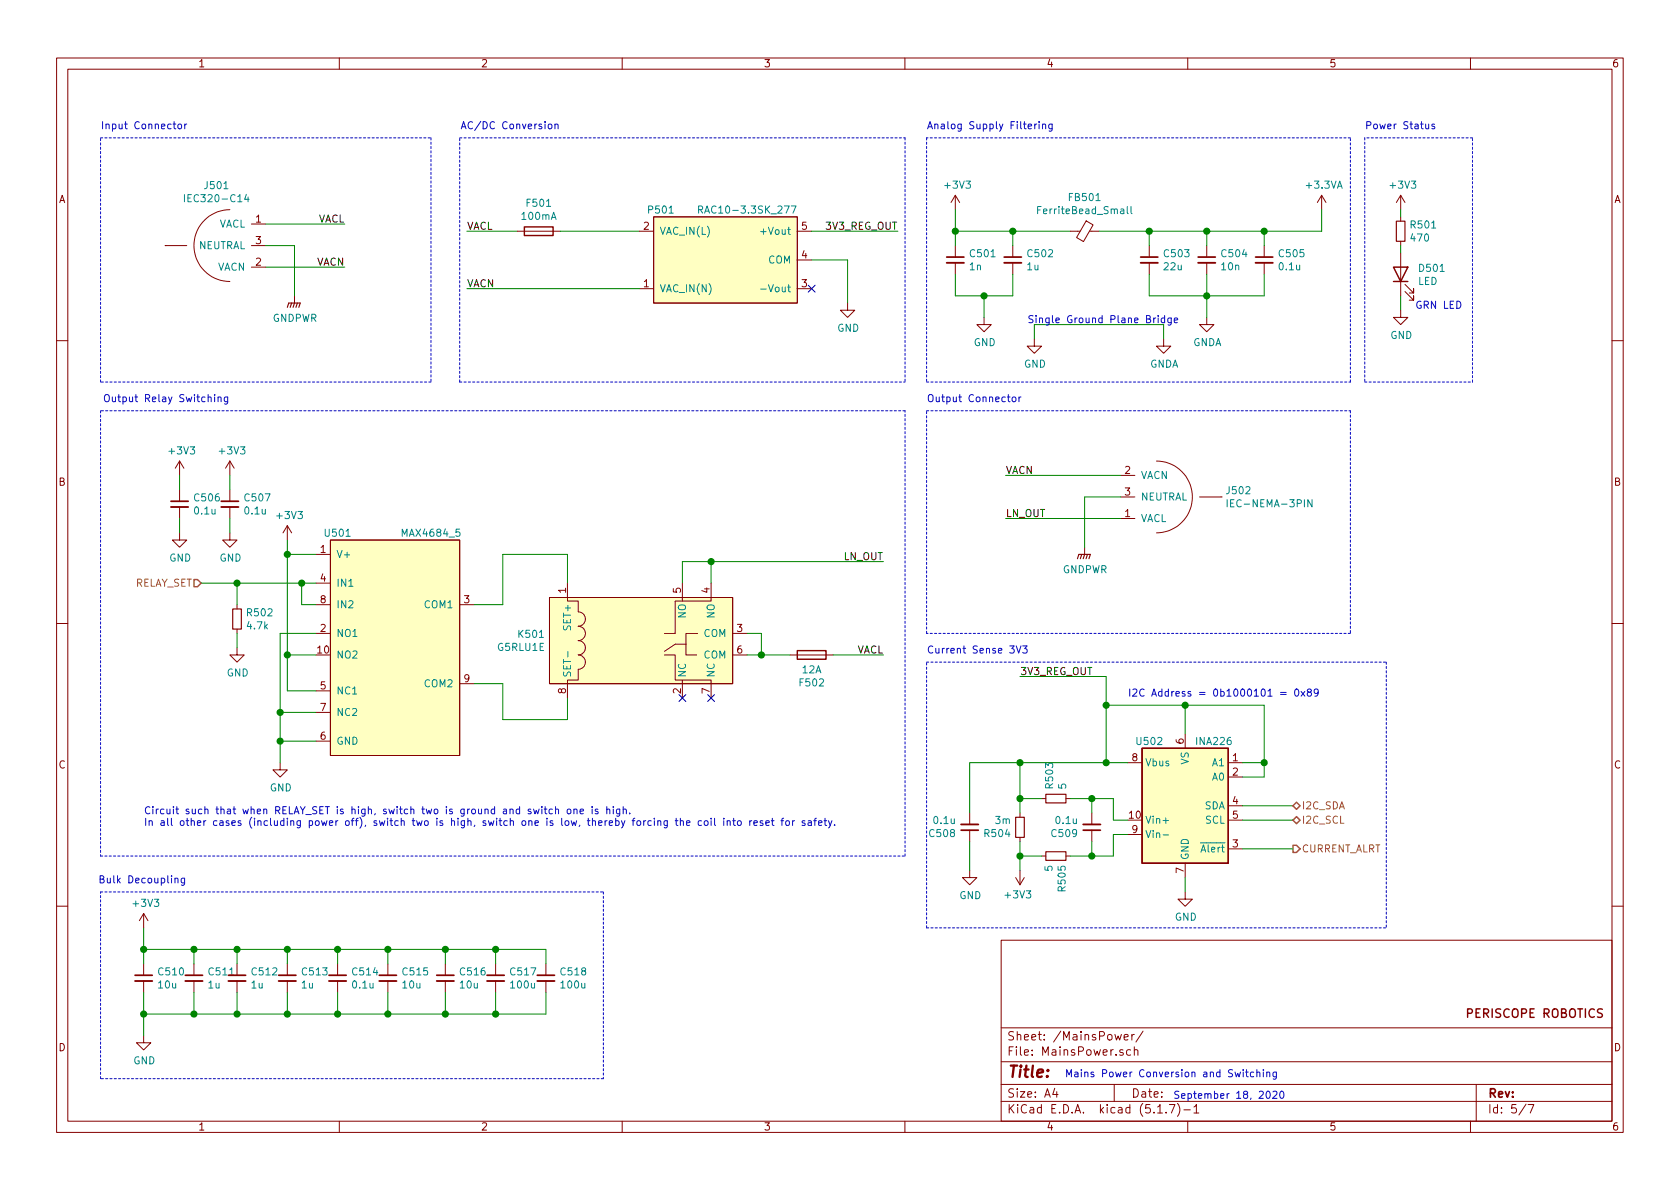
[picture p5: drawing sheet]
EESchema Schematic File Version 4
EELAYER 30 0
EELAYER END
$Descr A4 11693 8268
encoding utf-8
Sheet 5 7
Title ""
Date ""
Rev ""
Comp ""
Comment1 ""
Comment2 ""
Comment3 ""
Comment4 ""
$EndDescr
$Comp
L Device:Fuse F501
U 1 1
P 3750 1600
F 0 "F501" V 3553 1600 50  0000 C CNN
F 1 "100mA" V 3644 1600 50  0000 C CNN
F 2 "ReflowOven:FUSC6125X279N" V 3680 1600 50  0001 C CNN
F 3 "~" H 3750 1600 50  0001 C CNN
	1    3750 1600
	0    1    1    0   
$EndComp
Wire Wire Line
	5650 1800 5900 1800
$Comp
L power:GND #PWR0505
U 1 1
P 5900 2100
F 0 "#PWR0505" H 5900 1850 50  0001 C CNN
F 1 "GND" H 5905 1927 50  0000 C CNN
F 2 "" H 5900 2100 50  0001 C CNN
F 3 "" H 5900 2100 50  0001 C CNN
	1    5900 2100
	1    0    0    -1  
$EndComp
$Comp
L ReflowOven:RAC10-3.3SK_277 P501
U 1 1
P 5050 1800
F 0 "P501" H 4600 2150 50  0000 C CNN
F 1 "RAC10-3.3SK_277" H 5200 2150 50  0000 C CNN
F 2 "ReflowOven:RAC10-3.3SK-277" H 5050 1900 50  0001 C CNN
F 3 "" H 5050 1900 50  0001 C CNN
	1    5050 1800
	1    0    0    -1  
$EndComp
Wire Wire Line
	5900 1800 5900 2100
Wire Wire Line
	6250 1600 5650 1600
$Comp
L Device:C_Small C513
U 1 1
P 2000 6800
F 0 "C513" H 2092 6846 50  0000 L CNN
F 1 "1u" H 2092 6755 50  0000 L CNN
F 2 "Capacitor_SMD:C_0603_1608Metric" H 2000 6800 50  0001 C CNN
F 3 "~" H 2000 6800 50  0001 C CNN
	1    2000 6800
	1    0    0    -1  
$EndComp
$Comp
L Device:C_Small C514
U 1 1
P 2350 6800
F 0 "C514" H 2442 6846 50  0000 L CNN
F 1 "0.1u" H 2442 6755 50  0000 L CNN
F 2 "Capacitor_SMD:C_0603_1608Metric" H 2350 6800 50  0001 C CNN
F 3 "~" H 2350 6800 50  0001 C CNN
	1    2350 6800
	1    0    0    -1  
$EndComp
$Comp
L Device:C_Small C515
U 1 1
P 2700 6800
F 0 "C515" H 2792 6846 50  0000 L CNN
F 1 "10u" H 2792 6755 50  0000 L CNN
F 2 "Capacitor_SMD:C_0603_1608Metric" H 2700 6800 50  0001 C CNN
F 3 "~" H 2700 6800 50  0001 C CNN
	1    2700 6800
	1    0    0    -1  
$EndComp
Wire Wire Line
	2000 6700 2000 6600
Wire Wire Line
	2000 6600 2350 6600
Wire Wire Line
	2700 6600 2700 6700
Wire Wire Line
	2350 6700 2350 6600
Connection ~ 2350 6600
Wire Wire Line
	2350 6600 2700 6600
$Comp
L power:+3V3 #PWR0522
U 1 1
P 1000 6450
F 0 "#PWR0522" H 1000 6300 50  0001 C CNN
F 1 "+3V3" H 1015 6623 50  0000 C CNN
F 2 "" H 1000 6450 50  0001 C CNN
F 3 "" H 1000 6450 50  0001 C CNN
	1    1000 6450
	1    0    0    -1  
$EndComp
Wire Wire Line
	2000 6900 2000 7050
Wire Wire Line
	2000 7050 2350 7050
Wire Wire Line
	2700 7050 2700 6900
Wire Wire Line
	2350 6900 2350 7050
Connection ~ 2350 7050
Wire Wire Line
	2350 7050 2700 7050
$Comp
L power:GND #PWR0523
U 1 1
P 1000 7200
F 0 "#PWR0523" H 1000 6950 50  0001 C CNN
F 1 "GND" H 1005 7027 50  0000 C CNN
F 2 "" H 1000 7200 50  0001 C CNN
F 3 "" H 1000 7200 50  0001 C CNN
	1    1000 7200
	1    0    0    -1  
$EndComp
$Comp
L Device:C_Small C512
U 1 1
P 1650 6800
F 0 "C512" H 1742 6846 50  0000 L CNN
F 1 "1u" H 1742 6755 50  0000 L CNN
F 2 "Capacitor_SMD:C_0603_1608Metric" H 1650 6800 50  0001 C CNN
F 3 "~" H 1650 6800 50  0001 C CNN
	1    1650 6800
	1    0    0    -1  
$EndComp
$Comp
L Device:C_Small C516
U 1 1
P 3100 6800
F 0 "C516" H 3192 6846 50  0000 L CNN
F 1 "10u" H 3192 6755 50  0000 L CNN
F 2 "Capacitor_SMD:C_0603_1608Metric" H 3100 6800 50  0001 C CNN
F 3 "~" H 3100 6800 50  0001 C CNN
	1    3100 6800
	1    0    0    -1  
$EndComp
$Comp
L Device:C_Small C517
U 1 1
P 3450 6800
F 0 "C517" H 3542 6846 50  0000 L CNN
F 1 "100u" H 3542 6755 50  0000 L CNN
F 2 "Capacitor_THT:CP_Radial_D5.0mm_P2.00mm" H 3450 6800 50  0001 C CNN
F 3 "~" H 3450 6800 50  0001 C CNN
	1    3450 6800
	1    0    0    -1  
$EndComp
$Comp
L Device:C_Small C518
U 1 1
P 3800 6800
F 0 "C518" H 3892 6846 50  0000 L CNN
F 1 "100u" H 3892 6755 50  0000 L CNN
F 2 "Capacitor_THT:CP_Radial_D5.0mm_P2.00mm" H 3800 6800 50  0001 C CNN
F 3 "~" H 3800 6800 50  0001 C CNN
	1    3800 6800
	1    0    0    -1  
$EndComp
Wire Wire Line
	2700 6600 3100 6600
Wire Wire Line
	3100 6600 3100 6700
Connection ~ 2700 6600
Wire Wire Line
	3100 6600 3450 6600
Wire Wire Line
	3450 6600 3450 6700
Connection ~ 3100 6600
Wire Wire Line
	3450 6600 3800 6600
Wire Wire Line
	3800 6600 3800 6700
Connection ~ 3450 6600
Wire Wire Line
	3800 6900 3800 7050
Wire Wire Line
	3800 7050 3450 7050
Connection ~ 2700 7050
Wire Wire Line
	3100 6900 3100 7050
Connection ~ 3100 7050
Wire Wire Line
	3100 7050 2700 7050
Wire Wire Line
	3450 6900 3450 7050
Connection ~ 3450 7050
Wire Wire Line
	3450 7050 3100 7050
Wire Wire Line
	2000 6600 1650 6600
Wire Wire Line
	1650 6600 1650 6700
Connection ~ 2000 6600
Wire Wire Line
	1650 6900 1650 7050
Wire Wire Line
	1650 7050 2000 7050
Connection ~ 2000 7050
$Comp
L Device:C_Small C511
U 1 1
P 1350 6800
F 0 "C511" H 1442 6846 50  0000 L CNN
F 1 "1u" H 1442 6755 50  0000 L CNN
F 2 "Capacitor_SMD:C_0603_1608Metric" H 1350 6800 50  0001 C CNN
F 3 "~" H 1350 6800 50  0001 C CNN
	1    1350 6800
	1    0    0    -1  
$EndComp
Wire Wire Line
	1650 6600 1350 6600
Wire Wire Line
	1350 6600 1350 6700
Connection ~ 1650 6600
Wire Wire Line
	1350 7050 1650 7050
Wire Wire Line
	1350 6900 1350 7050
Connection ~ 1650 7050
$Comp
L Device:C_Small C510
U 1 1
P 1000 6800
F 0 "C510" H 1092 6846 50  0000 L CNN
F 1 "10u" H 1092 6755 50  0000 L CNN
F 2 "Capacitor_SMD:C_0603_1608Metric" H 1000 6800 50  0001 C CNN
F 3 "~" H 1000 6800 50  0001 C CNN
	1    1000 6800
	1    0    0    -1  
$EndComp
Wire Wire Line
	1000 6700 1000 6600
Wire Wire Line
	1000 6600 1350 6600
Connection ~ 1350 6600
Wire Wire Line
	1000 6900 1000 7050
Wire Wire Line
	1000 7050 1350 7050
Connection ~ 1350 7050
Wire Wire Line
	1000 7200 1000 7050
Connection ~ 1000 7050
Wire Wire Line
	1000 6450 1000 6600
Connection ~ 1000 6600
Wire Notes Line
	700  6200 4200 6200
Wire Notes Line
	4200 6200 4200 7500
Wire Notes Line
	4200 7500 700  7500
Wire Notes Line
	700  7500 700  6200
Text Notes 1300 6150 2    50   ~ 0
Bulk Decoupling
Wire Notes Line
	6300 950  6300 2650
Wire Notes Line
	3200 2650 3200 950 
Text Notes 3900 900  2    50   ~ 0
AC/DC Conversion
Wire Wire Line
	3250 1600 3600 1600
Wire Wire Line
	3250 2000 4450 2000
Text Label 3250 2000 0    50   ~ 0
VACN
Wire Wire Line
	3900 1600 4450 1600
Text Label 3250 1600 0    50   ~ 0
VACL
Wire Notes Line
	3200 2650 6300 2650
Wire Notes Line
	3200 950  6300 950 
$Comp
L ReflowOven:MAX4684_5 U501
U 1 1
P 2750 4500
F 0 "U501" H 2350 5300 50  0000 C CNN
F 1 "MAX4684_5" H 3000 5300 50  0000 C CNN
F 2 "Package_SO:MSOP-10_3x3mm_P0.5mm" H 2550 5050 50  0001 C CNN
F 3 "" H 2550 5050 50  0001 C CNN
	1    2750 4500
	1    0    0    -1  
$EndComp
Wire Wire Line
	3300 4200 3500 4200
Wire Wire Line
	3500 4200 3500 3850
Wire Wire Line
	3500 3850 3950 3850
Wire Wire Line
	3950 3850 3950 4050
Wire Wire Line
	3950 5000 3500 5000
Wire Wire Line
	3500 5000 3500 4750
Wire Wire Line
	3500 4750 3300 4750
Wire Wire Line
	1950 5150 1950 5300
Wire Wire Line
	1950 5150 2200 5150
$Comp
L power:GND #PWR0518
U 1 1
P 1950 5300
F 0 "#PWR0518" H 1950 5050 50  0001 C CNN
F 1 "GND" H 1955 5127 50  0000 C CNN
F 2 "" H 1950 5300 50  0001 C CNN
F 3 "" H 1950 5300 50  0001 C CNN
	1    1950 5300
	1    0    0    -1  
$EndComp
Wire Wire Line
	2200 3850 2000 3850
Wire Wire Line
	2000 3850 2000 3750
$Comp
L power:+3V3 #PWR0515
U 1 1
P 2000 3750
F 0 "#PWR0515" H 2000 3600 50  0001 C CNN
F 1 "+3V3" H 2015 3923 50  0000 C CNN
F 2 "" H 2000 3750 50  0001 C CNN
F 3 "" H 2000 3750 50  0001 C CNN
	1    2000 3750
	1    0    0    -1  
$EndComp
Wire Wire Line
	3950 4850 3950 5000
$Comp
L ReflowOven:G5RLU1E K501
U 1 1
P 4450 4500
F 0 "K501" H 3797 4596 50  0000 R CNN
F 1 "G5RLU1E" H 3797 4505 50  0000 R CNN
F 2 "ReflowOven:G5RLU-1-E DC3" H 3925 4350 50  0001 C CNN
F 3 "" H 3925 4350 50  0001 C CNN
	1    4450 4500
	1    0    0    -1  
$EndComp
NoConn ~ 4750 4850
NoConn ~ 4950 4850
Wire Wire Line
	5200 4400 5300 4400
Wire Wire Line
	5300 4400 5300 4550
Wire Wire Line
	5300 4550 5200 4550
Text Label 6150 4550 2    50   ~ 0
VACL
Wire Wire Line
	4750 4050 4750 3900
Wire Wire Line
	4750 3900 4950 3900
Wire Wire Line
	4950 3900 4950 4050
Text Notes 8900 7500 2    50   ~ 0
Mains Power Conversion and Switching\n
Text Notes 8950 7650 2    50   ~ 0
September 18, 2020
$Comp
L Device:C_Small C507
U 1 1
P 1600 3500
F 0 "C507" H 1692 3546 50  0000 L CNN
F 1 "0.1u" H 1692 3455 50  0000 L CNN
F 2 "Capacitor_SMD:C_0603_1608Metric" H 1600 3500 50  0001 C CNN
F 3 "~" H 1600 3500 50  0001 C CNN
	1    1600 3500
	1    0    0    -1  
$EndComp
$Comp
L Device:C_Small C506
U 1 1
P 1250 3500
F 0 "C506" H 1342 3546 50  0000 L CNN
F 1 "0.1u" H 1342 3455 50  0000 L CNN
F 2 "Capacitor_SMD:C_0603_1608Metric" H 1250 3500 50  0001 C CNN
F 3 "~" H 1250 3500 50  0001 C CNN
	1    1250 3500
	1    0    0    -1  
$EndComp
Wire Wire Line
	1600 3600 1600 3700
$Comp
L power:GND #PWR0514
U 1 1
P 1600 3700
F 0 "#PWR0514" H 1600 3450 50  0001 C CNN
F 1 "GND" H 1605 3527 50  0000 C CNN
F 2 "" H 1600 3700 50  0001 C CNN
F 3 "" H 1600 3700 50  0001 C CNN
	1    1600 3700
	1    0    0    -1  
$EndComp
$Comp
L power:GND #PWR0513
U 1 1
P 1250 3700
F 0 "#PWR0513" H 1250 3450 50  0001 C CNN
F 1 "GND" H 1255 3527 50  0000 C CNN
F 2 "" H 1250 3700 50  0001 C CNN
F 3 "" H 1250 3700 50  0001 C CNN
	1    1250 3700
	1    0    0    -1  
$EndComp
Wire Wire Line
	1250 3700 1250 3600
Wire Wire Line
	1600 3400 1600 3300
Wire Wire Line
	1250 3400 1250 3300
$Comp
L power:+3V3 #PWR0512
U 1 1
P 1600 3300
F 0 "#PWR0512" H 1600 3150 50  0001 C CNN
F 1 "+3V3" H 1615 3473 50  0000 C CNN
F 2 "" H 1600 3300 50  0001 C CNN
F 3 "" H 1600 3300 50  0001 C CNN
	1    1600 3300
	1    0    0    -1  
$EndComp
$Comp
L power:+3V3 #PWR0511
U 1 1
P 1250 3300
F 0 "#PWR0511" H 1250 3150 50  0001 C CNN
F 1 "+3V3" H 1265 3473 50  0000 C CNN
F 2 "" H 1250 3300 50  0001 C CNN
F 3 "" H 1250 3300 50  0001 C CNN
	1    1250 3300
	1    0    0    -1  
$EndComp
Wire Wire Line
	2200 4200 2100 4200
Wire Wire Line
	2100 4200 2100 4050
Wire Wire Line
	2100 4050 2200 4050
Wire Wire Line
	2100 4050 1650 4050
Connection ~ 2100 4050
Wire Wire Line
	2200 4950 1950 4950
Wire Wire Line
	1950 4950 1950 5150
Connection ~ 1950 5150
Wire Wire Line
	2200 4550 2000 4550
Wire Wire Line
	2000 4550 2000 4800
Wire Wire Line
	2000 4800 2200 4800
Wire Wire Line
	2200 4400 1950 4400
Wire Wire Line
	1950 4400 1950 4950
Connection ~ 1950 4950
Wire Wire Line
	2000 4550 2000 3850
Connection ~ 2000 4550
Connection ~ 2000 3850
$Comp
L Device:R_Small R502
U 1 1
P 1650 4300
F 0 "R502" H 1709 4346 50  0000 L CNN
F 1 "4.7k" H 1709 4255 50  0000 L CNN
F 2 "Resistor_SMD:R_0603_1608Metric" H 1650 4300 50  0001 C CNN
F 3 "~" H 1650 4300 50  0001 C CNN
	1    1650 4300
	1    0    0    -1  
$EndComp
Wire Wire Line
	1650 4400 1650 4500
$Comp
L power:GND #PWR0517
U 1 1
P 1650 4500
F 0 "#PWR0517" H 1650 4250 50  0001 C CNN
F 1 "GND" H 1655 4327 50  0000 C CNN
F 2 "" H 1650 4500 50  0001 C CNN
F 3 "" H 1650 4500 50  0001 C CNN
	1    1650 4500
	1    0    0    -1  
$EndComp
Wire Wire Line
	1650 4200 1650 4050
Connection ~ 1650 4050
Wire Wire Line
	1650 4050 1400 4050
Text Notes 1000 5750 0    50   ~ 0
Circuit such that when RELAY_SET is high, switch two is ground and switch one is high.\nIn all other cases (including power off), switch two is high, switch one is low, thereby forcing the coil into reset for safety. \n
Wire Notes Line
	6300 2850 700  2850
Wire Notes Line
	700  2850 700  5950
Wire Notes Line
	700  5950 6300 5950
Wire Notes Line
	6300 5950 6300 2850
Text Notes 1600 2800 2    50   ~ 0
Output Relay Switching
Connection ~ 4950 3900
Text Label 6150 3900 2    50   ~ 0
LN_OUT
NoConn ~ 5650 2000
$Comp
L Device:Fuse F502
U 1 1
P 5650 4550
F 0 "F502" V 5453 4550 50  0000 C CNN
F 1 "12A" V 5544 4550 50  0000 C CNN
F 2 "ReflowOven:FUSC6125X279N" V 5580 4550 50  0001 C CNN
F 3 "~" H 5650 4550 50  0001 C CNN
	1    5650 4550
	0    -1   -1   0   
$EndComp
Wire Wire Line
	5300 4550 5500 4550
Connection ~ 5300 4550
Wire Wire Line
	5800 4550 6150 4550
Wire Wire Line
	4950 3900 6150 3900
$Comp
L ReflowOven:IEC-NEMA-3PIN J502
U 1 1
P 8000 3450
F 0 "J502" H 8528 3496 50  0000 L CNN
F 1 "IEC-NEMA-3PIN" H 8528 3405 50  0000 L CNN
F 2 "ReflowOven:3x1-0.24in-Spade-SMD" H 7900 3375 50  0001 C CNN
F 3 "" H 7900 3375 50  0001 C CNN
	1    8000 3450
	1    0    0    -1  
$EndComp
Wire Wire Line
	7800 3300 7000 3300
Text Label 7000 3300 0    50   ~ 0
VACN
Wire Wire Line
	7800 3600 7000 3600
Wire Wire Line
	7800 3450 7550 3450
Wire Wire Line
	7550 3450 7550 3800
$Comp
L power:GNDPWR #PWR0516
U 1 1
P 7550 3800
F 0 "#PWR0516" H 7550 3600 50  0001 C CNN
F 1 "GNDPWR" H 7554 3646 50  0000 C CNN
F 2 "" H 7550 3750 50  0001 C CNN
F 3 "" H 7550 3750 50  0001 C CNN
	1    7550 3800
	1    0    0    -1  
$EndComp
Text Label 7000 3600 0    50   ~ 0
LN_OUT
$Comp
L ReflowOven:IEC320-C14 J501
U 1 1
P 1650 1700
F 0 "J501" H 1792 1285 50  0000 C CNN
F 1 "IEC320-C14" H 1792 1376 50  0000 C CNN
F 2 "ReflowOven:3x1-0.24in-Spade-SMD" H 1550 1625 50  0001 C CNN
F 3 "" H 1550 1625 50  0001 C CNN
	1    1650 1700
	-1   0    0    1   
$EndComp
Wire Wire Line
	1850 1700 2050 1700
Wire Wire Line
	2050 1700 2050 2050
$Comp
L power:GNDPWR #PWR0504
U 1 1
P 2050 2050
F 0 "#PWR0504" H 2050 1850 50  0001 C CNN
F 1 "GNDPWR" H 2054 1896 50  0000 C CNN
F 2 "" H 2050 2000 50  0001 C CNN
F 3 "" H 2050 2000 50  0001 C CNN
	1    2050 2050
	1    0    0    -1  
$EndComp
Wire Wire Line
	1850 1850 2400 1850
Wire Wire Line
	1850 1550 2400 1550
Text Label 2400 1550 2    50   ~ 0
VACL
Text Label 2400 1850 2    50   ~ 0
VACN
Wire Notes Line
	3000 950  3000 2650
Wire Notes Line
	3000 2650 700  2650
Wire Notes Line
	700  2650 700  950 
Wire Notes Line
	700  950  3000 950 
Text Notes 700  900  0    50   ~ 0
Input Connector
Wire Notes Line
	6450 2850 9400 2850
Wire Notes Line
	9400 2850 9400 4400
Wire Notes Line
	9400 4400 6450 4400
Wire Notes Line
	6450 4400 6450 2850
Text Notes 6450 2800 0    50   ~ 0
Output Connector
Text HLabel 1400 4050 0    50   Input ~ 0
RELAY_SET
$Comp
L power:+3V3 #PWR0501
U 1 1
P 6650 1450
F 0 "#PWR0501" H 6650 1300 50  0001 C CNN
F 1 "+3V3" H 6665 1623 50  0000 C CNN
F 2 "" H 6650 1450 50  0001 C CNN
F 3 "" H 6650 1450 50  0001 C CNN
	1    6650 1450
	1    0    0    -1  
$EndComp
Wire Wire Line
	6650 1450 6650 1600
Wire Wire Line
	6650 1600 7050 1600
$Comp
L Device:FerriteBead_Small FB501
U 1 1
P 7550 1600
F 0 "FB501" V 7313 1600 50  0000 C CNN
F 1 "FerriteBead_Small" V 7404 1600 50  0000 C CNN
F 2 "Inductor_SMD:L_0603_1608Metric" V 7480 1600 50  0001 C CNN
F 3 "~" H 7550 1600 50  0001 C CNN
	1    7550 1600
	0    1    1    0   
$EndComp
$Comp
L Device:C_Small C501
U 1 1
P 6650 1800
F 0 "C501" H 6742 1846 50  0000 L CNN
F 1 "1n" H 6742 1755 50  0000 L CNN
F 2 "Capacitor_SMD:C_0603_1608Metric" H 6650 1800 50  0001 C CNN
F 3 "~" H 6650 1800 50  0001 C CNN
	1    6650 1800
	1    0    0    -1  
$EndComp
$Comp
L Device:C_Small C502
U 1 1
P 7050 1800
F 0 "C502" H 7142 1846 50  0000 L CNN
F 1 "1u" H 7142 1755 50  0000 L CNN
F 2 "Capacitor_SMD:C_0603_1608Metric" H 7050 1800 50  0001 C CNN
F 3 "~" H 7050 1800 50  0001 C CNN
	1    7050 1800
	1    0    0    -1  
$EndComp
$Comp
L Device:C_Small C503
U 1 1
P 8000 1800
F 0 "C503" H 8092 1846 50  0000 L CNN
F 1 "22u" H 8092 1755 50  0000 L CNN
F 2 "Capacitor_SMD:C_0603_1608Metric" H 8000 1800 50  0001 C CNN
F 3 "~" H 8000 1800 50  0001 C CNN
	1    8000 1800
	1    0    0    -1  
$EndComp
$Comp
L Device:C_Small C504
U 1 1
P 8400 1800
F 0 "C504" H 8492 1846 50  0000 L CNN
F 1 "10n" H 8492 1755 50  0000 L CNN
F 2 "Capacitor_SMD:C_0603_1608Metric" H 8400 1800 50  0001 C CNN
F 3 "~" H 8400 1800 50  0001 C CNN
	1    8400 1800
	1    0    0    -1  
$EndComp
$Comp
L Device:C_Small C505
U 1 1
P 8800 1800
F 0 "C505" H 8892 1846 50  0000 L CNN
F 1 "0.1u" H 8892 1755 50  0000 L CNN
F 2 "Capacitor_SMD:C_0603_1608Metric" H 8800 1800 50  0001 C CNN
F 3 "~" H 8800 1800 50  0001 C CNN
	1    8800 1800
	1    0    0    -1  
$EndComp
Wire Wire Line
	7650 1600 8000 1600
Wire Wire Line
	8800 1900 8800 2050
Wire Wire Line
	8800 2050 8400 2050
Wire Wire Line
	8000 2050 8000 1900
Wire Wire Line
	8400 1900 8400 2050
Connection ~ 8400 2050
Wire Wire Line
	8400 2050 8000 2050
Wire Wire Line
	8000 1700 8000 1600
Connection ~ 8000 1600
Wire Wire Line
	8000 1600 8400 1600
Wire Wire Line
	8400 1700 8400 1600
Connection ~ 8400 1600
Wire Wire Line
	8400 1600 8800 1600
Wire Wire Line
	8800 1700 8800 1600
Connection ~ 8800 1600
Wire Wire Line
	8800 1600 9200 1600
$Comp
L power:GNDA #PWR0508
U 1 1
P 8400 2200
F 0 "#PWR0508" H 8400 1950 50  0001 C CNN
F 1 "GNDA" H 8405 2027 50  0000 C CNN
F 2 "" H 8400 2200 50  0001 C CNN
F 3 "" H 8400 2200 50  0001 C CNN
	1    8400 2200
	1    0    0    -1  
$EndComp
Wire Wire Line
	8400 2200 8400 2050
Wire Wire Line
	7050 1900 7050 2050
Wire Wire Line
	7050 2050 6850 2050
Wire Wire Line
	6650 2050 6650 1900
Wire Wire Line
	6650 1700 6650 1600
Connection ~ 6650 1600
Wire Wire Line
	7050 1700 7050 1600
Connection ~ 7050 1600
Wire Wire Line
	7050 1600 7450 1600
Wire Wire Line
	6850 2050 6850 2200
Connection ~ 6850 2050
Wire Wire Line
	6850 2050 6650 2050
$Comp
L power:GND #PWR0507
U 1 1
P 6850 2200
F 0 "#PWR0507" H 6850 1950 50  0001 C CNN
F 1 "GND" H 6855 2027 50  0000 C CNN
F 2 "" H 6850 2200 50  0001 C CNN
F 3 "" H 6850 2200 50  0001 C CNN
	1    6850 2200
	1    0    0    -1  
$EndComp
Wire Wire Line
	9200 1600 9200 1450
$Comp
L power:+3.3VA #PWR0502
U 1 1
P 9200 1450
F 0 "#PWR0502" H 9200 1300 50  0001 C CNN
F 1 "+3.3VA" H 9215 1623 50  0000 C CNN
F 2 "" H 9200 1450 50  0001 C CNN
F 3 "" H 9200 1450 50  0001 C CNN
	1    9200 1450
	1    0    0    -1  
$EndComp
Wire Notes Line
	6450 950  6450 2650
Wire Notes Line
	6450 2650 9400 2650
Wire Notes Line
	9400 2650 9400 950 
Wire Notes Line
	9400 950  6450 950 
Text Notes 6450 900  0    50   ~ 0
Analog Supply Filtering
$Comp
L power:GND #PWR0509
U 1 1
P 7200 2350
F 0 "#PWR0509" H 7200 2100 50  0001 C CNN
F 1 "GND" H 7205 2177 50  0000 C CNN
F 2 "" H 7200 2350 50  0001 C CNN
F 3 "" H 7200 2350 50  0001 C CNN
	1    7200 2350
	1    0    0    -1  
$EndComp
$Comp
L power:GNDA #PWR0510
U 1 1
P 8100 2350
F 0 "#PWR0510" H 8100 2100 50  0001 C CNN
F 1 "GNDA" H 8105 2177 50  0000 C CNN
F 2 "" H 8100 2350 50  0001 C CNN
F 3 "" H 8100 2350 50  0001 C CNN
	1    8100 2350
	1    0    0    -1  
$EndComp
Wire Wire Line
	7200 2350 7200 2250
Wire Wire Line
	7200 2250 8100 2250
Wire Wire Line
	8100 2250 8100 2350
Text Notes 7150 2250 0    50   ~ 0
Single Ground Plane Bridge
$Comp
L Analog_ADC:INA226 U502
U 1 1
P 8250 5600
F 0 "U502" H 8000 6050 50  0000 C CNN
F 1 "INA226" H 8450 6050 50  0000 C CNN
F 2 "Package_SO:MSOP-10_3x3mm_P0.5mm" H 9050 5150 50  0001 C CNN
F 3 "http://www.ti.com/lit/ds/symlink/ina226.pdf" H 8600 5500 50  0001 C CNN
	1    8250 5600
	1    0    0    -1  
$EndComp
$Comp
L Device:C_Small C508
U 1 1
P 6750 5750
F 0 "C508" H 6842 5796 50  0000 L CNN
F 1 "0.1u" H 6842 5705 50  0000 L CNN
F 2 "Capacitor_SMD:C_0603_1608Metric" H 6750 5750 50  0001 C CNN
F 3 "~" H 6750 5750 50  0001 C CNN
	1    6750 5750
	-1   0    0    1   
$EndComp
Wire Wire Line
	8250 5100 8250 4900
Wire Wire Line
	8250 4900 7700 4900
Wire Wire Line
	7700 4900 7700 5300
Wire Wire Line
	7700 5300 7850 5300
Connection ~ 7700 4900
$Comp
L Device:R_Small R503
U 1 1
P 7350 5550
F 0 "R503" H 7409 5596 50  0000 L CNN
F 1 "5" H 7409 5505 50  0000 L CNN
F 2 "Resistor_SMD:R_0603_1608Metric" H 7350 5550 50  0001 C CNN
F 3 "~" H 7350 5550 50  0001 C CNN
	1    7350 5550
	0    -1   -1   0   
$EndComp
$Comp
L Device:R_Small R505
U 1 1
P 7350 5950
F 0 "R505" H 7409 5996 50  0000 L CNN
F 1 "5" H 7409 5905 50  0000 L CNN
F 2 "Resistor_SMD:R_0603_1608Metric" H 7350 5950 50  0001 C CNN
F 3 "~" H 7350 5950 50  0001 C CNN
	1    7350 5950
	0    1    1    0   
$EndComp
$Comp
L Device:C_Small C509
U 1 1
P 7600 5750
F 0 "C509" H 7692 5796 50  0000 L CNN
F 1 "0.1u" H 7692 5705 50  0000 L CNN
F 2 "Capacitor_SMD:C_0603_1608Metric" H 7600 5750 50  0001 C CNN
F 3 "~" H 7600 5750 50  0001 C CNN
	1    7600 5750
	-1   0    0    1   
$EndComp
Wire Wire Line
	7450 5550 7600 5550
Wire Wire Line
	7600 5950 7450 5950
Wire Wire Line
	7600 5550 7600 5650
Wire Wire Line
	7600 5850 7600 5950
Wire Wire Line
	7600 5550 7750 5550
Wire Wire Line
	7750 5550 7750 5700
Wire Wire Line
	7750 5700 7850 5700
Connection ~ 7600 5550
Wire Wire Line
	7850 5800 7750 5800
Wire Wire Line
	7750 5800 7750 5950
Wire Wire Line
	7750 5950 7600 5950
Connection ~ 7600 5950
$Comp
L Device:R_Small R504
U 1 1
P 7100 5750
F 0 "R504" H 7159 5796 50  0000 L CNN
F 1 "3m" H 7159 5705 50  0000 L CNN
F 2 "Resistor_SMD:R_0805_2012Metric" H 7100 5750 50  0001 C CNN
F 3 "~" H 7100 5750 50  0001 C CNN
	1    7100 5750
	-1   0    0    1   
$EndComp
Wire Wire Line
	7100 5650 7100 5550
Wire Wire Line
	7100 5550 7250 5550
Wire Wire Line
	7250 5950 7100 5950
Wire Wire Line
	7100 5950 7100 5850
Wire Wire Line
	7100 5550 7100 5300
Connection ~ 7100 5550
Wire Wire Line
	7100 5950 7100 6050
Connection ~ 7100 5950
Text Label 6250 1600 2    50   ~ 0
3V3_REG_OUT
Text Label 7100 4700 0    50   ~ 0
3V3_REG_OUT
Wire Wire Line
	7700 4700 7700 4900
Wire Wire Line
	7100 4700 7700 4700
Wire Wire Line
	6750 5850 6750 6050
$Comp
L power:GND #PWR0519
U 1 1
P 6750 6050
F 0 "#PWR0519" H 6750 5800 50  0001 C CNN
F 1 "GND" H 6755 5877 50  0000 C CNN
F 2 "" H 6750 6050 50  0001 C CNN
F 3 "" H 6750 6050 50  0001 C CNN
	1    6750 6050
	1    0    0    -1  
$EndComp
Wire Wire Line
	6750 5650 6750 5300
Wire Wire Line
	6750 5300 7100 5300
Connection ~ 7100 5300
Wire Wire Line
	7100 5300 7700 5300
Connection ~ 7700 5300
$Comp
L power:+3V3 #PWR0520
U 1 1
P 7100 6050
F 0 "#PWR0520" H 7100 5900 50  0001 C CNN
F 1 "+3V3" H 7115 6223 50  0000 C CNN
F 2 "" H 7100 6050 50  0001 C CNN
F 3 "" H 7100 6050 50  0001 C CNN
	1    7100 6050
	-1   0    0    1   
$EndComp
$Comp
L power:GND #PWR0521
U 1 1
P 8250 6200
F 0 "#PWR0521" H 8250 5950 50  0001 C CNN
F 1 "GND" H 8255 6027 50  0000 C CNN
F 2 "" H 8250 6200 50  0001 C CNN
F 3 "" H 8250 6200 50  0001 C CNN
	1    8250 6200
	1    0    0    -1  
$EndComp
Wire Wire Line
	8250 6200 8250 6100
Wire Notes Line
	9650 4600 9650 6450
Wire Notes Line
	6450 6450 6450 4600
Text Notes 6450 4550 0    50   ~ 0
Current Sense 3V3
Wire Wire Line
	8650 5400 8800 5400
Wire Wire Line
	8800 5400 8800 5300
Wire Wire Line
	8800 4900 8250 4900
Connection ~ 8250 4900
Wire Wire Line
	8650 5300 8800 5300
Connection ~ 8800 5300
Wire Wire Line
	8800 5300 8800 4900
Text Notes 7850 4850 0    50   ~ 0
I2C Address = 0b1000101 = 0x89
Wire Wire Line
	8650 5600 9000 5600
Wire Wire Line
	8650 5700 9000 5700
Wire Wire Line
	8650 5900 9000 5900
Text HLabel 9000 5600 2    50   BiDi ~ 0
I2C_SDA
Text HLabel 9000 5700 2    50   BiDi ~ 0
I2C_SCL
Text HLabel 9000 5900 2    50   Output ~ 0
CURRENT_ALRT
Wire Notes Line
	6450 6450 9650 6450
Wire Notes Line
	6450 4600 9650 4600
$Comp
L power:+3V3 #PWR0503
U 1 1
P 9750 1450
F 0 "#PWR0503" H 9750 1300 50  0001 C CNN
F 1 "+3V3" H 9765 1623 50  0000 C CNN
F 2 "" H 9750 1450 50  0001 C CNN
F 3 "" H 9750 1450 50  0001 C CNN
	1    9750 1450
	1    0    0    -1  
$EndComp
$Comp
L Device:LED D501
U 1 1
P 9750 1900
F 0 "D501" V 9789 1782 50  0000 R CNN
F 1 "LED" V 9698 1782 50  0000 R CNN
F 2 "LED_SMD:LED_0603_1608Metric" H 9750 1900 50  0001 C CNN
F 3 "~" H 9750 1900 50  0001 C CNN
	1    9750 1900
	0    -1   -1   0   
$EndComp
$Comp
L power:GND #PWR0506
U 1 1
P 9750 2150
F 0 "#PWR0506" H 9750 1900 50  0001 C CNN
F 1 "GND" H 9755 1977 50  0000 C CNN
F 2 "" H 9750 2150 50  0001 C CNN
F 3 "" H 9750 2150 50  0001 C CNN
	1    9750 2150
	1    0    0    -1  
$EndComp
Wire Wire Line
	9750 2150 9750 2050
Text Notes 9850 2150 0    50   ~ 0
GRN LED
$Comp
L Device:R_Small R501
U 1 1
P 9750 1600
F 0 "R501" H 9809 1646 50  0000 L CNN
F 1 "470" H 9809 1555 50  0000 L CNN
F 2 "Resistor_SMD:R_0603_1608Metric" H 9750 1600 50  0001 C CNN
F 3 "~" H 9750 1600 50  0001 C CNN
	1    9750 1600
	1    0    0    -1  
$EndComp
Wire Wire Line
	9750 1500 9750 1450
Wire Wire Line
	9750 1700 9750 1750
Wire Notes Line
	9500 950  9500 2650
Wire Notes Line
	9500 2650 10250 2650
Wire Notes Line
	10250 2650 10250 950 
Wire Notes Line
	10250 950  9500 950 
Text Notes 9500 900  0    50   ~ 0
Power Status
$EndSCHEMATC
